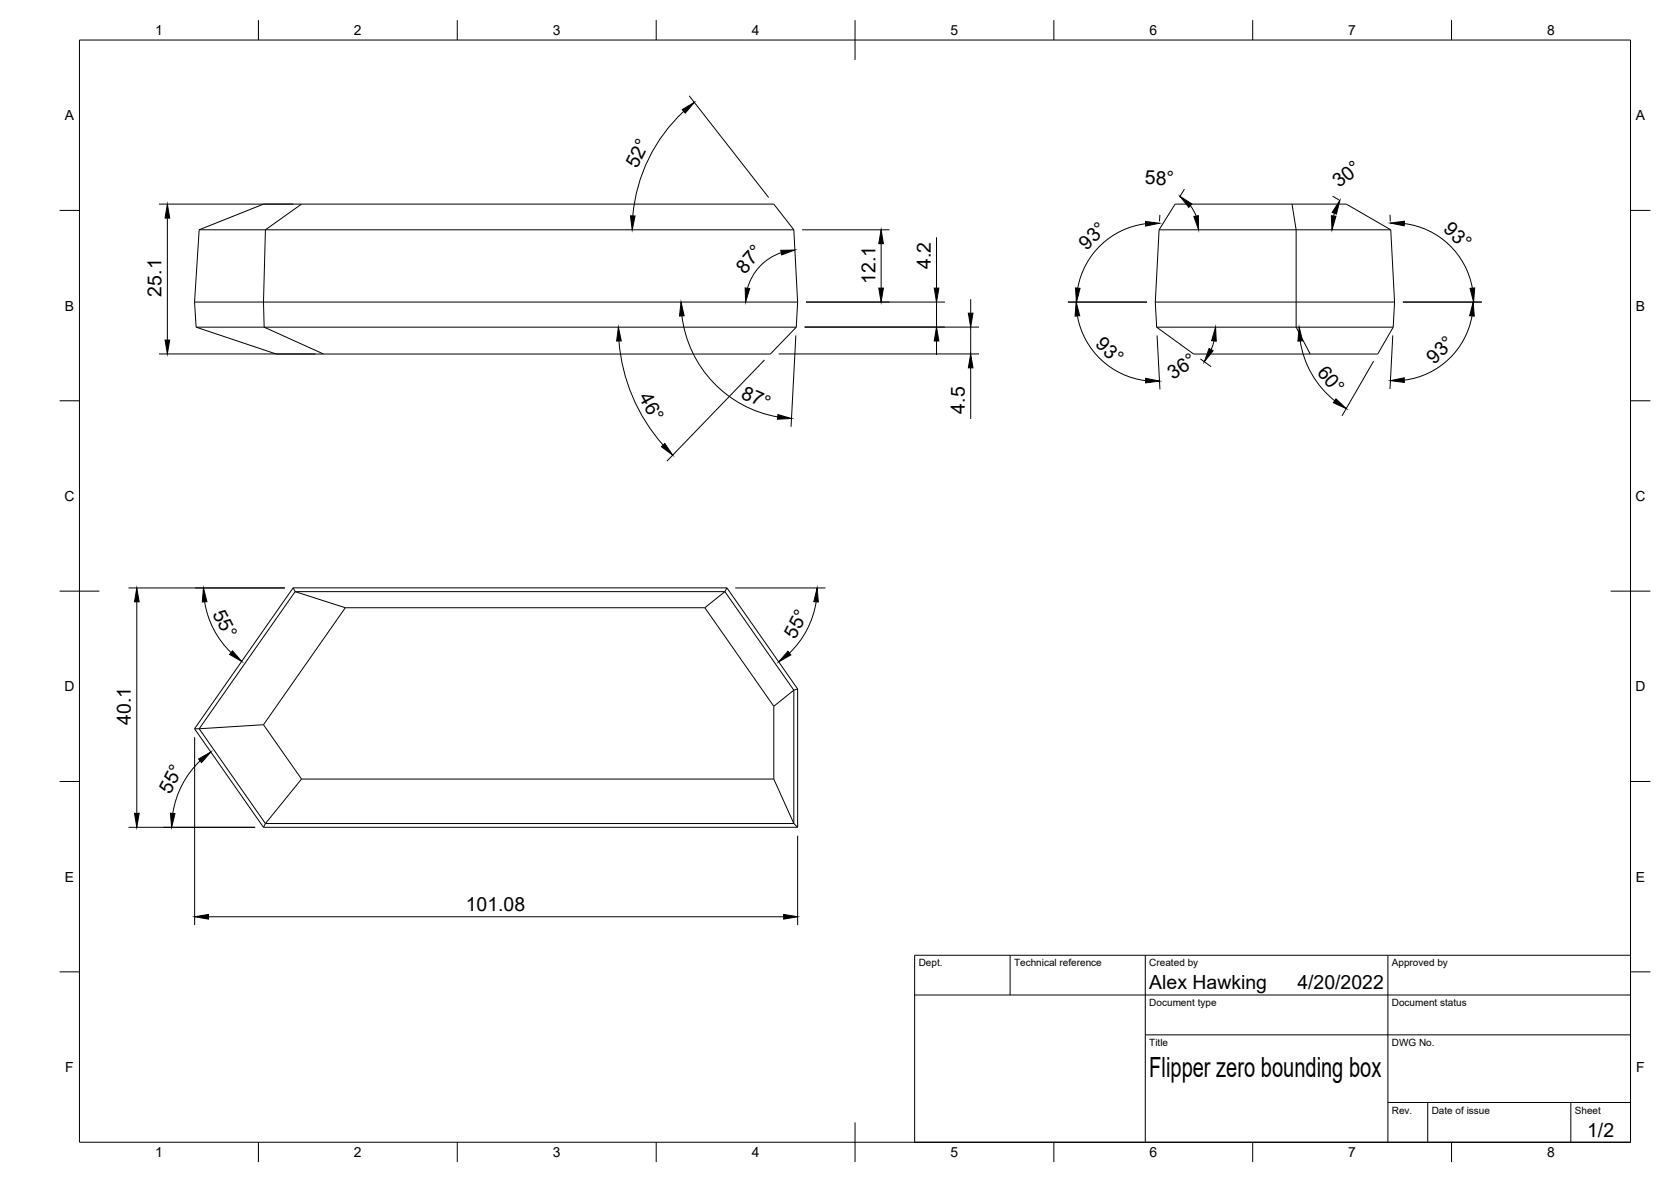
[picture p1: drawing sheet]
<svg xmlns="http://www.w3.org/2000/svg" width="420mm" height="297mm" viewBox="0 0 420 297" stroke-linecap="round" stroke-linejoin="round" font-family="sans-serif">
<!-- layer: Visible -->
<g fill="none" stroke="#000" stroke-width=".25">
<path d="M50.1 57.7h149.5M50.1 57.7l16.2-6.4h128.3l5 6.4M50.1 57.7l-1.2 18.2M75.8 51.3l-9.1 6.4-.4 18.2 .1 6.3 15 6.8M199.6 57.7l1 18.2M291.4 57.7h58.3M291.4 57.7l4.1-6.4h43l11.2 6.4M291.4 57.7l-.9 18.2M324.9 51.3l1 6.4v24.5l3.5 6.8M349.7 57.7l.9 18.2M48.9 75.9h151.7M48.9 75.9l.4 6.3"/>
<path d="M200.6 75.9l-.4 6.3M290.5 75.9h60.1M290.5 75.9l.3 6.3M350.6 75.9l-.3 6.3M49.3 82.2h150.9M49.3 82.2l20.2 6.8h124.2l6.5-6.8M290.8 82.2h59.5M290.8 82.2l9.3 6.8h46.3l3.9-6.8M73.7 147.7h109.1M73.7 147.7l-24.8 35.4M73.7 147.7l.5 1M74.2 148.7h108.1"/>
<path d="M74.2 148.7l12.6 4M74.2 148.7l-24.1 34.4M86.8 152.7h90.4M86.8 152.7l-20.5 29.4M177.2 152.7l17.4 24.8M182.3 148.7l-5.1 4M182.3 148.7l17.3 24.7M182.8 147.7l17.8 25.4M182.8 147.7l-.5 1M194.6 177.5v18.3M199.6 173.4l-5 4.1M199.6 173.4v33.6"/>
<path d="M200.6 173.1v34.8M200.6 173.1l-1 .3M48.9 183.1l17.4 24.8M48.9 183.1h1.2M50.1 183.1l16.6 23.9M66.3 182.1l-16.2 1M66.3 182.1l9.5 13.7M75.8 195.8h118.8M75.8 195.8l-9.1 11.2M194.6 195.8l5 11.2M66.3 207.9h134.3M66.7 207h132.9"/>
<path d="M66.7 207l-.4 .9M199.6 207l1 .9"/>
</g>
<!-- layer: Border -->
<g fill="none" stroke="#000" stroke-width=".25">
<path d="M20 10.1h390v276.9h-390zM65 5.1v5M115 5.1v5M165 5.1v5M215 5.1v10M265 5.1v5M315 5.1v5M365 5.1v5M15 52.9h5M410 52.9h5M15 100.7h5M410 100.7h5"/>
<path d="M15 148.6h10M405 148.6h10M15 196.4h5M410 196.4h5M15 244.2h5M410 244.2h5M65 287v5M115 287v5M165 287v5M215 282.1v9.9M265 287v5M315 287v5"/>
<path d="M365 287v5"/>
</g>
<!-- layer: TitleBlock -->
<path d="M230 240.1h180v46.9h-180zM230 250h180M254 240.1v9.9M288 240.1v46.9M349 240.1v46.9M288 260.1h122M349 277.1h61M359 277.1v9.9M395 277.1v9.9" fill="none" stroke="#000" stroke-width=".25"/>
<!-- layer: Dimensions -->
<g fill="none" stroke="#000" stroke-width=".25">
<path d="M171.9 28a40.7 40.7 0 0 0-12.8 26.2M173.3 24.1l20 25.5M40 51.3h33.7M42.1 54.8v30.7M201.7 57.7h21.9M235.5 59.6v12.8M288 56.2a19.8 19.8 0 0 0-17 16.2M291.6 54l-.1 1.7M297.8 47.5l-1.2 2M299.3 51.7l1.5 2.6M335.1 49.3l1.6 1M335.5 53.6l-.2 .7"/>
<path d="M349.5 54l.1 1.7M353.1 56.2a19.9 19.9 0 0 1 17.1 16.2M171.5 79.4a29.3 29.3 0 0 0 24.1 25.4M196.4 63.5a13.1 13.1 0 0 0-8.4 8.9M202.6 75.9h35M221.6 61.2v11.2M235.5 75.9v6.3M244.1 75.2v3.5M268.5 75.9h19.9M270.9 79.4a19.9 19.9 0 0 0 17.1 16.3M352.7 75.9h19.9M370.1 79.4a19.8 19.8 0 0 1-17 16.1"/>
<path d="M40 88.9h39.3M155.6 85.7a44.7 44.7 0 0 0 11.1 26.1M192.2 90.5l-24.5 25.4M195.8 88.9h50.4M200.1 84.3l-1.2 23M202.3 82.2h43.9M235.5 85.7v3.5M244.1 82.2v6.7M244.1 92.4v12.9M290.9 84.3l.8 13.6M301.8 90.2l2.7 1.9M305.3 85.7l-.8 2.1"/>
<path d="M326.9 85.7a23.7 23.7 0 0 0 8.7 15M345.4 90.8l-8 13.7M350.2 84.3l-.7 13.5M32.3 147.8h39.3M34.4 151.2v53.2M51.5 151.2a22.6 22.6 0 0 0 6.6 12.8M184.9 147.8h22.7M205.2 151.2a22.7 22.7 0 0 1-6.7 12.9M48.9 185.3v47.2M50.3 191.2a23.1 23.1 0 0 0-6.9 13.2M32.3 207.9h31.9M200.6 210v22.5"/>
<path d="M52.4 230.4h144.6"/>
</g>
<g fill="#000" stroke="#000" stroke-width=".25">
<path d="M171.5 27.5l3.1-1.8-2.3 2.7zM42.1 51.3l.6 3.5h-1.2zM158.5 54.2l1.2 .1-.7 3.4zM288 55.7l3.5 .4-3.4 .7zM296.7 49.3l3 2-.8 .8zM300.2 54.4l1.1-.2 .1 3.5zM336.9 50.4l-.9 3.4-1-.5zM334.8 54.2l1.1 .1-1 3.4zM349.6 56.1l3.5-.5v1.2zM171.2 75.9l.8 3.5h-1.1zM187.4 72.4l1.1 .1-1 3.4zM196.3 62.9l3.6-.1-3.4 1.3z"/>
<path d="M221 72.4h1.1l-.5 3.5zM221.6 57.7l.5 3.5h-1.1zM234.9 72.4h1.2l-.6 3.5zM243.5 78.7h1.1l-.5 3.5zM270.6 75.9l.9 3.4-1.2 .1zM270.4 72.4l1.2 .1-.9 3.4zM370.4 75.9l.3 3.5-1.2-.1zM369.6 72.5l1.2-.1-.3 3.5zM41.5 85.5h1.2l-.6 3.4zM155.5 82.2l.7 3.5h-1.2zM235.5 82.2l.6 3.5h-1.2zM244.1 88.9l.5 3.5h-1.1z"/>
<path d="M288.1 95.1l3.4 .7-3.5 .4zM305.6 82.2l.2 3.6-1.1-.2zM304 87.6l1 .5-2.2 2.8zM326.7 82.2l.8 3.4-1.2 .1zM349.6 95.7l3.5-.8v1.2zM166.3 112.3l.9-.9 1.9 3zM195.6 104.2l3.4 1-3.5 .2zM335.9 100.2l2.6 2.5-3.2-1.5zM34.4 147.8l.6 3.4h-1.2zM51.2 147.8l.8 3.4-1.1 .1zM205.5 147.8l.3 3.5-1.2-.1zM58.5 163.6l2.3 2.6-3.1-1.7z"/>
<path d="M198.1 163.7l.8 .9-3.1 1.7zM49.9 190.7l3.1-1.7-2.3 2.7zM33.8 204.4h1.2l-.6 3.5zM42.8 204.4l1.2 .1-.8 3.4zM48.9 230.4l3.5-.6v1.2zM197 229.8l3.6 .6-3.6 .6z"/>
</g>
<text font-size="7" x="289" y="270.6">Flipper zero bounding box</text>
<g font-size="4.9">
<text x="160.2" y="42.6" transform="rotate(-64 160.2 42.6)">52°</text>
<text x="287.9" y="46.4">58°</text>
<text x="336.7" y="47.3" transform="rotate(-39 336.7 47.3)">30°</text>
<text x="362.7" y="57.9" transform="rotate(43 362.7 57.9)">93°</text>
<text x="273.2" y="63" transform="rotate(-44 273.2 63)">93°</text>
<text x="187.2" y="69" transform="rotate(-49 187.2 69)">87°</text>
<text x="220.2" y="71.4" transform="rotate(-90 220.2 71.4)">12.1</text>
<text x="234.1" y="67.6" transform="rotate(-90 234.1 67.6)">4.2</text>
<text x="40.6" y="74.5" transform="rotate(-90 40.6 74.5)">25.1</text>
<text x="275.2" y="86.8" transform="rotate(43 275.2 86.8)">93°</text>
<text x="294.9" y="95.4" transform="rotate(-32 294.9 95.4)">36°</text>
<text x="331" y="93.7" transform="rotate(50 331 93.7)">60°</text>
<text x="360.6" y="91.7" transform="rotate(-43 360.6 91.7)">93°</text>
<text x="160.5" y="99.9" transform="rotate(61 160.5 99.9)">46°</text>
<text x="186.1" y="100" transform="rotate(24 186.1 100)">87°</text>
<text x="242.6" y="104" transform="rotate(-90 242.6 104)">4.5</text>
<text x="53.3" y="154.3" transform="rotate(63 53.3 154.3)">55°</text>
<text x="199.9" y="160.8" transform="rotate(-63 199.9 160.8)">55°</text>
<text x="32.9" y="182.2" transform="rotate(-90 32.9 182.2)">40.1</text>
<text x="42.8" y="199.8" transform="rotate(-62 42.8 199.8)">55°</text>
<text x="117.1" y="228.9">101.08</text>
<text x="289" y="248.5">Alex Hawking</text>
<text x="326.2" y="248.5">4/20/2022</text>
<text x="399.1" y="285.7">1/2</text>
</g>
<g font-size="3.5">
<text x="39" y="8.8">1</text>
<text x="89" y="8.8">2</text>
<text x="139" y="8.8">3</text>
<text x="189" y="8.8">4</text>
<text x="239" y="8.8">5</text>
<text x="289" y="8.8">6</text>
<text x="339" y="8.8">7</text>
<text x="389" y="8.8">8</text>
<text x="16.3" y="30.2">A</text>
<text x="411.3" y="30.2">A</text>
<text x="16.3" y="78">B</text>
<text x="411.3" y="78">B</text>
<text x="16.2" y="125.9">C</text>
<text x="411.2" y="125.9">C</text>
<text x="16.2" y="173.7">D</text>
<text x="411.2" y="173.7">D</text>
<text x="16.3" y="221.6">E</text>
<text x="411.3" y="221.6">E</text>
<text x="16.4" y="269.4">F</text>
<text x="411.4" y="269.4">F</text>
<text x="39" y="290.8">1</text>
<text x="89" y="290.8">2</text>
<text x="139" y="290.8">3</text>
<text x="189" y="290.8">4</text>
<text x="239" y="290.8">5</text>
<text x="289" y="290.8">6</text>
<text x="339" y="290.8">7</text>
<text x="389" y="290.8">8</text>
</g>
<g font-size="2.5">
<text x="231" y="242.9">Dept.</text>
<text x="255" y="242.9">Technical reference</text>
<text x="289" y="242.9">Created by</text>
<text x="350" y="242.9">Approved by</text>
<text x="289" y="252.8">Document type</text>
<text x="350" y="252.8">Document status</text>
<text x="289" y="262.9">Title</text>
<text x="350" y="262.9">DWG No.</text>
<text x="350" y="279.9">Rev.</text>
<text x="360" y="279.9">Date of issue</text>
<text x="396" y="279.9">Sheet</text>
</g>
</svg>
